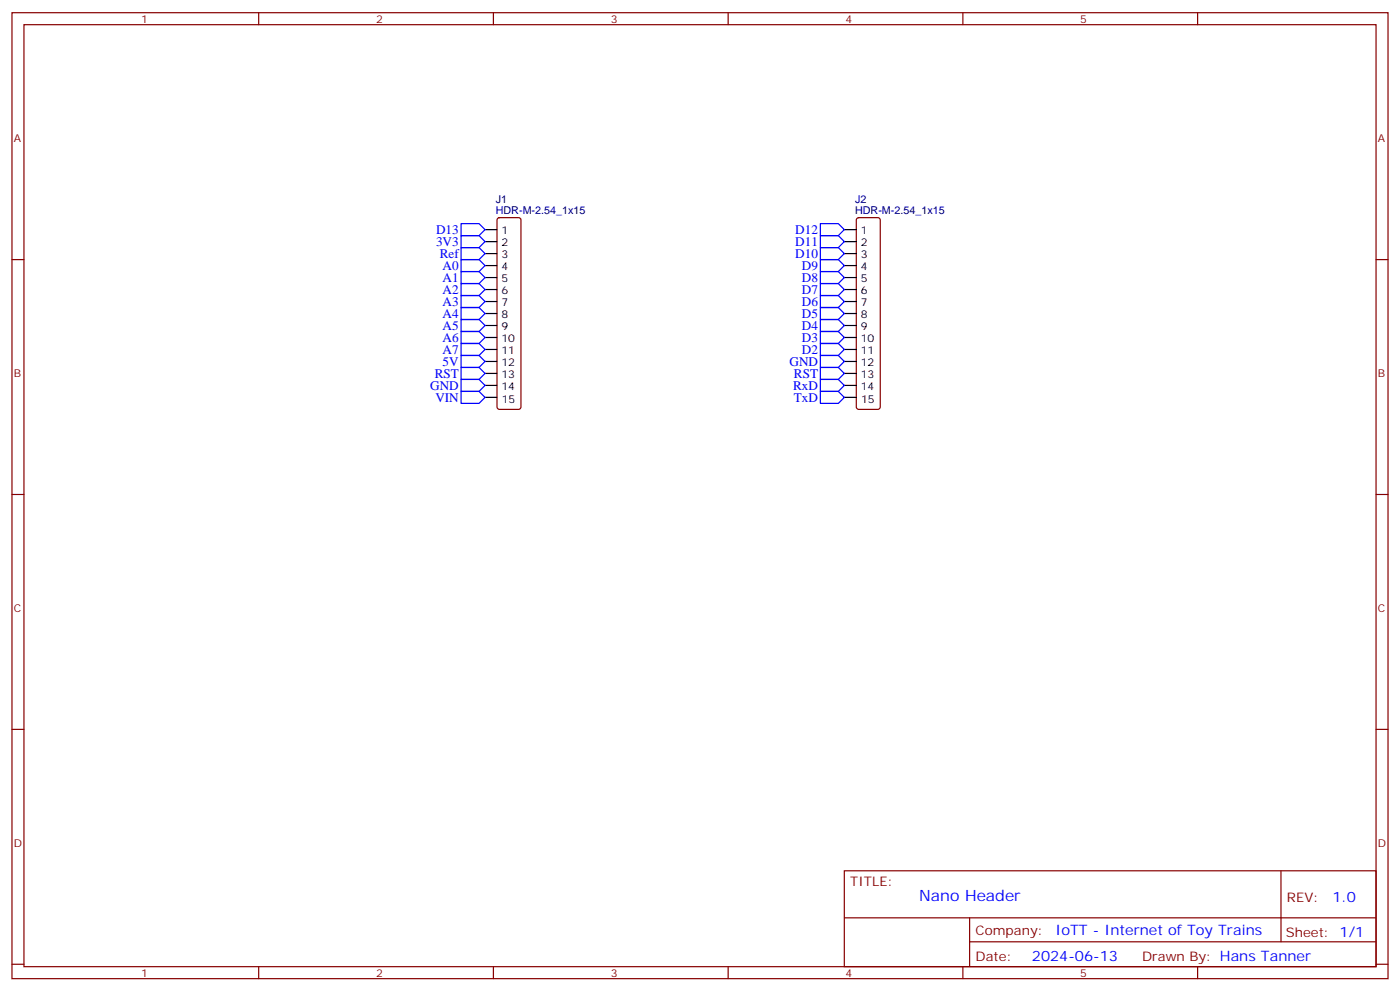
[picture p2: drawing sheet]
<svg xmlns="http://www.w3.org/2000/svg" width="412mm" height="292mm" viewBox="0 0 412 292" stroke-linecap="round" stroke-linejoin="round" font-family="sans-serif">
<g fill="none" stroke="#870000" stroke-width=".35">
<path d="M3.5 3.7h405.4v284.4h-405.4zM7.1 7.3h398.2v277.3h-398.2zM76.2 3.7v3.6M145.3 3.7v3.6M214.5 3.7v3.6M283.6 3.7v3.6M352.8 3.7v3.6M3.5 76.4h3.6M146.6 64.3l.5-.2h5.7l.5 .2 .2 .5v55l-.3 .5-.4 .2h-5.7l-.5-.2-.2-.5v-55zM252.5 64.3l.4-.2h5.7l.5 .2 .2 .5v55l-.2 .5-.5 .2h-5.7l-.5-.2-.2-.5v-55zM405.3 76.4h3.6M3.5 145.6h3.6"/>
<path d="M405.3 145.6h3.6M3.5 214.7h3.6M405.3 214.7h3.6M248.7 256.3h156.6v28.3h-156.6zM377.3 256.4v20.8M248.7 270.2h156.5M285.6 277.2h119.6M285.6 270.2v14.1M3.5 283.8h3.6M76.2 284.6v3.5M145.3 284.6v3.5M214.5 284.6v3.5"/>
<path d="M283.6 284.6v3.5M352.8 284.6v3.5M405.3 283.8h3.6"/>
</g>
<g fill="none" stroke="#000" stroke-width=".35">
<path d="M142.9 67.6h3.5M142.9 71.1h3.5M142.9 74.6h3.5M142.9 78.2h3.5M248.7 67.6h3.5M248.7 71.1h3.5M248.7 74.6h3.5M248.7 78.2h3.5M142.9 81.7h3.5M142.9 85.2h3.5M142.9 88.8h3.5M142.9 92.3h3.5"/>
<path d="M142.9 95.8h3.5M142.9 99.3h3.5M248.7 81.7h3.5M248.7 85.2h3.5M248.7 88.8h3.5M248.7 92.3h3.5M248.7 95.8h3.5M248.7 99.3h3.5M142.9 102.9h3.5M142.9 106.4h3.5M142.9 109.9h3.5M142.9 113.5h3.5"/>
<path d="M142.9 117h3.5M248.7 102.9h3.5M248.7 106.4h3.5M248.7 109.9h3.5M248.7 113.5h3.5M248.7 117h3.5"/>
</g>
<g fill="none" stroke="#00f" stroke-width=".35">
<path d="M135.8 65.8h5.3l1.8 1.8-1.8 1.8h-5.3zM135.8 69.4h5.3l1.8 1.7-1.8 1.8h-5.3zM135.8 72.9h5.3l1.8 1.7-1.8 1.8h-5.3zM135.8 76.4h5.3l1.8 1.8-1.8 1.7h-5.3zM135.8 79.9h5.3l1.8 1.8-1.8 1.8h-5.3zM241.7 79.9h5.2l1.8 1.8-1.8 1.8h-5.2zM241.7 76.4h5.2l1.8 1.8-1.8 1.7h-5.2zM241.7 72.9h5.2l1.8 1.7-1.8 1.8h-5.2zM241.7 69.4h5.2l1.8 1.7-1.8 1.8h-5.2zM241.7 65.8h5.2l1.8 1.8-1.8 1.8h-5.2zM135.8 83.5h5.3l1.8 1.7-1.8 1.8h-5.3zM135.8 87h5.3l1.8 1.8-1.8 1.7h-5.3z"/>
<path d="M135.8 94.1h5.3l1.8 1.7-1.8 1.8h-5.3zM135.8 90.5h5.3l1.8 1.8-1.8 1.8h-5.3zM135.8 97.6h5.3l1.8 1.7-1.8 1.8h-5.3zM241.7 97.6h5.2l1.8 1.7-1.8 1.8h-5.2zM241.7 90.5h5.2l1.8 1.8-1.8 1.8h-5.2zM241.7 94.1h5.2l1.8 1.7-1.8 1.8h-5.2zM241.7 87h5.2l1.8 1.8-1.8 1.7h-5.2zM241.7 83.5h5.2l1.8 1.7-1.8 1.8h-5.2zM135.8 101.1h5.3l1.8 1.8-1.8 1.7h-5.3zM135.8 104.6h5.3l1.8 1.8-1.8 1.8h-5.3zM135.8 108.2h5.3l1.8 1.7-1.8 1.8h-5.3zM135.8 111.7h5.3l1.8 1.8-1.8 1.7h-5.3z"/>
<path d="M135.8 115.2h5.3l1.8 1.8-1.8 1.7h-5.3zM241.7 115.2h5.2l1.8 1.8-1.8 1.7h-5.2zM241.7 111.7h5.2l1.8 1.8-1.8 1.7h-5.2zM241.7 108.2h5.2l1.8 1.7-1.8 1.8h-5.2zM241.7 104.6h5.2l1.8 1.8-1.8 1.8h-5.2zM241.7 101.1h5.2l1.8 1.8-1.8 1.7h-5.2z"/>
</g>
<text font-size="4.6" fill="#00f" x="270.8" y="265.4">Nano Header</text>
<g font-size="4.2" fill="#00f">
<text x="392.5" y="265.6">1.0</text>
<text x="310.9" y="275.2">IoTT - Internet of Toy Trains</text>
<text x="304" y="283">2024-06-13</text>
</g>
<g font-size="3.9" fill="#00f">
<text x="128.4" y="68.8">D13</text>
<text x="234.3" y="68.8">D12</text>
<text x="128.4" y="72.4">3V3</text>
<text x="129.6" y="75.9">Ref</text>
<text x="234.3" y="75.9">D10</text>
<text x="234.3" y="72.4">D11</text>
<text x="130.4" y="79.4">A0</text>
<text x="130.4" y="83">A1</text>
<text x="236.2" y="83">D8</text>
<text x="236.2" y="79.4">D9</text>
<text x="130.4" y="86.5">A2</text>
<text x="236.2" y="86.5">D7</text>
<text x="130.4" y="90">A3</text>
<text x="130.4" y="93.5">A4</text>
<text x="236.2" y="93.5">D5</text>
<text x="236.2" y="90">D6</text>
<text x="130.4" y="97.1">A5</text>
<text x="130.4" y="100.6">A6</text>
<text x="236.2" y="100.6">D3</text>
<text x="236.2" y="97.1">D4</text>
<text x="130.4" y="104.1">A7</text>
<text x="130.4" y="107.7">5V</text>
<text x="232.6" y="107.7">GND</text>
<text x="236.2" y="104.1">D2</text>
<text x="128.1" y="111.2">RST</text>
<text x="233.9" y="111.2">RST</text>
<text x="126.7" y="114.7">GND</text>
<text x="128.2" y="118.2">VIN</text>
<text x="233.7" y="114.7">RxD</text>
<text x="233.8" y="118.2">TxD</text>
</g>
<g font-size="3.9" fill="#800">
<text x="250.5" y="260.9">TITLE:</text>
<text x="379.1" y="265.6">REV:</text>
<text x="287.4" y="275.1">Company:</text>
<text x="378.7" y="275.7">Sheet: 1/1</text>
<text x="287.4" y="282.8">Date:</text>
<text x="336.4" y="282.9">Drawn By: Hans Tanner</text>
</g>
<g font-size="3.2" fill="#800">
<text x="41.6" y="6.7">1</text>
<text x="110.8" y="6.7">2</text>
<text x="179.9" y="6.7">3</text>
<text x="249.1" y="6.7">4</text>
<text x="318.2" y="6.7">5</text>
<text x="4.1" y="41.8">A</text>
<text x="405.9" y="41.8">A</text>
<text x="4.1" y="111">B</text>
<text x="405.9" y="111">B</text>
<text x="4.1" y="180.1">C</text>
<text x="405.9" y="180.1">C</text>
<text x="4.1" y="249.3">D</text>
<text x="405.9" y="249.3">D</text>
<text x="41.6" y="287.5">1</text>
<text x="110.8" y="287.5">2</text>
<text x="179.9" y="287.5">3</text>
<text x="249.1" y="287.5">4</text>
<text x="318.2" y="287.5">5</text>
</g>
<g font-size="3.2" fill="#000080">
<text x="146" y="59.9">J1</text>
<text x="251.9" y="59.9">J2</text>
<text x="146" y="63">HDR-M-2.54_1x15</text>
<text x="251.9" y="63">HDR-M-2.54_1x15</text>
</g>
<g font-size="3.2">
<text x="147.7" y="69">1</text>
<text x="253.5" y="69">1</text>
<text x="147.7" y="72.5">2</text>
<text x="147.7" y="76.1">3</text>
<text x="253.5" y="72.5">2</text>
<text x="253.5" y="76.1">3</text>
<text x="147.7" y="79.6">4</text>
<text x="147.7" y="83.1">5</text>
<text x="253.5" y="79.6">4</text>
<text x="253.5" y="83.1">5</text>
<text x="147.7" y="86.6">6</text>
<text x="253.5" y="86.6">6</text>
<text x="147.7" y="90.2">7</text>
<text x="147.7" y="93.7">8</text>
<text x="253.5" y="90.2">7</text>
<text x="253.5" y="93.7">8</text>
<text x="147.7" y="97.2">9</text>
<text x="147.7" y="100.8">10</text>
<text x="253.5" y="97.2">9</text>
<text x="253.5" y="100.8">10</text>
<text x="147.7" y="104.3">11</text>
<text x="147.7" y="107.8">12</text>
<text x="253.5" y="104.3">11</text>
<text x="253.5" y="107.8">12</text>
<text x="147.7" y="111.3">13</text>
<text x="253.5" y="111.3">13</text>
<text x="147.7" y="114.9">14</text>
<text x="147.8" y="118.7">15</text>
<text x="253.5" y="114.9">14</text>
<text x="253.6" y="118.7">15</text>
</g>
</svg>
